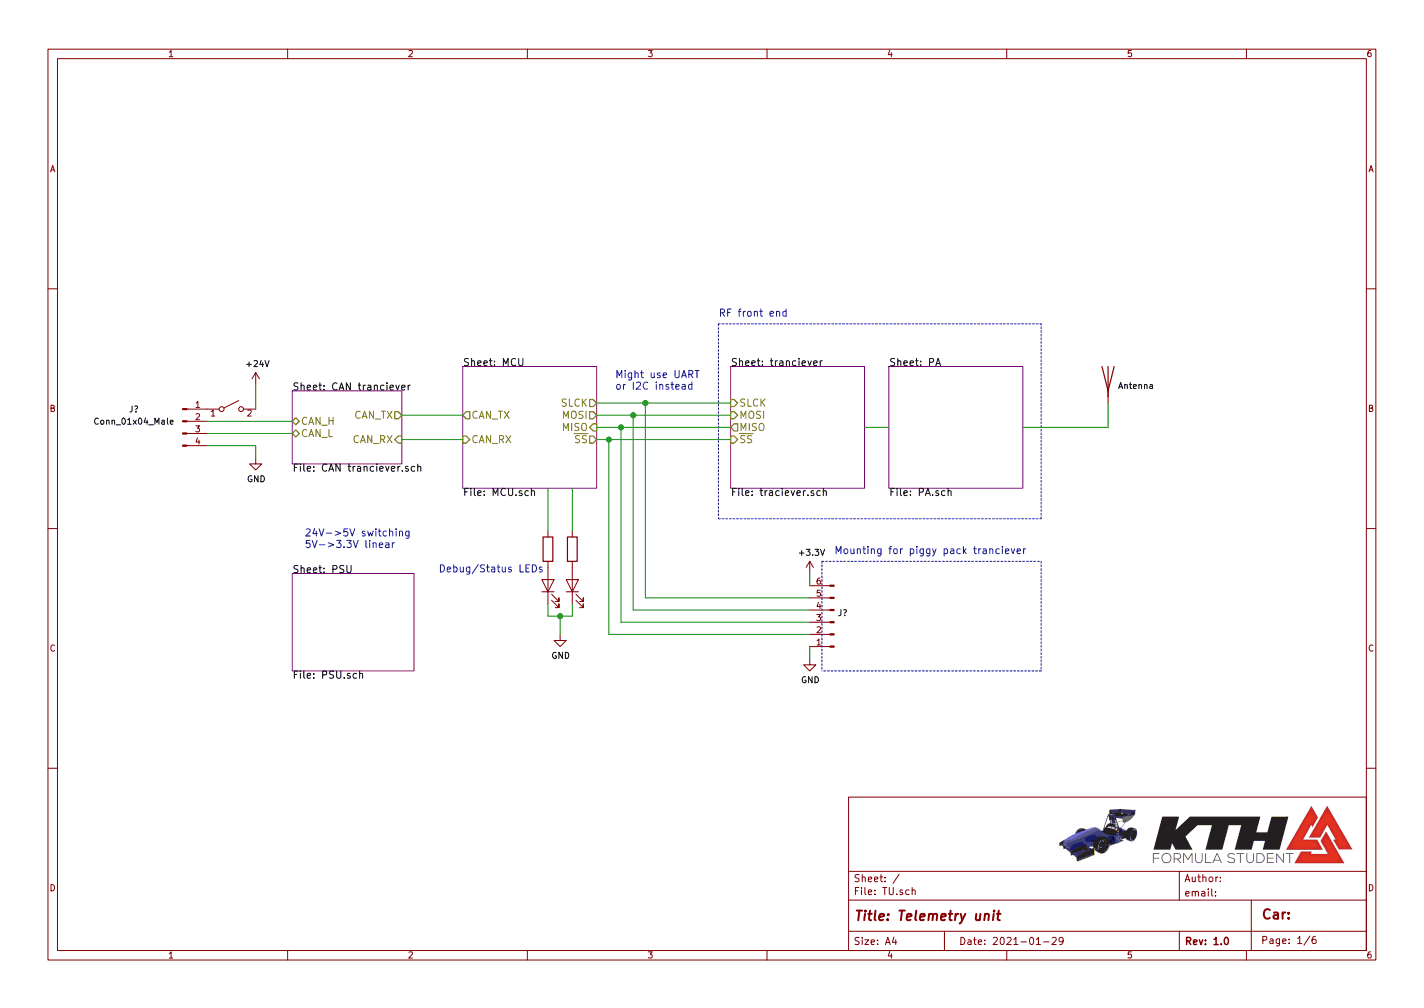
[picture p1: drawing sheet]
EESchema Schematic File Version 4
EELAYER 30 0
EELAYER END
$Descr A4 11693 8268
encoding utf-8
Sheet 1 6
Title "Telemetry unit"
Date "2021-01-29"
Rev "1.0"
Comp "KTHFS"
Comment1 ""
Comment2 ""
Comment3 ""
Comment4 ""
$EndDescr
Wire Wire Line
	9100 3500 9100 3300
$Comp
L Device:Antenna AE?
U 1 1
P 9100 3100
F 0 "AE?" H 9180 3089 50  0001 L CNN
F 1 "Antenna" H 9180 3043 50  0000 L CNN
F 2 "" H 9100 3100 50  0001 C CNN
F 3 "~" H 9100 3100 50  0001 C CNN
	1    9100 3100
	1    0    0    -1  
$EndComp
$Sheet
S 6000 3000 1100 1000
U 60144969
F0 "tranciever" 59
F1 "traciever.sch" 59
F2 "SLCK" I L 6000 3300 59 
F3 "MOSI" I L 6000 3400 59 
F4 "MISO" O L 6000 3500 59 
F5 "~SS" I L 6000 3600 59 
$EndSheet
$Sheet
S 7300 3000 1100 1000
U 60144AA2
F0 "PA" 59
F1 "PA.sch" 59
$EndSheet
$Sheet
S 3800 3000 1100 1000
U 60144E24
F0 "MCU" 59
F1 "MCU.sch" 59
F2 "SLCK" O R 4900 3300 59 
F3 "MOSI" O R 4900 3400 59 
F4 "MISO" I R 4900 3500 59 
F5 "~SS" O R 4900 3600 59 
F6 "CAN_TX" O L 3800 3400 59 
F7 "CAN_RX" I L 3800 3600 59 
$EndSheet
$Sheet
S 2400 3200 900  600 
U 601450C1
F0 "CAN tranciever" 59
F1 "CAN tranciever.sch" 59
F2 "CAN_H" B L 2400 3450 59 
F3 "CAN_L" B L 2400 3550 59 
F4 "CAN_TX" O R 3300 3400 59 
F5 "CAN_RX" I R 3300 3600 59 
$EndSheet
Wire Wire Line
	3300 3400 3800 3400
Wire Wire Line
	3300 3600 3800 3600
$Sheet
S 2400 4700 1000 800 
U 60145B96
F0 "PSU" 59
F1 "PSU.sch" 59
$EndSheet
$Comp
L Connector:Conn_01x04_Male J?
U 1 1
P 1500 3450
F 0 "J?" H 1100 3550 50  0000 C CNN
F 1 "Conn_01x04_Male" H 1100 3450 50  0000 C CNN
F 2 "" H 1500 3450 50  0001 C CNN
F 3 "~" H 1500 3450 50  0001 C CNN
	1    1500 3450
	1    0    0    -1  
$EndComp
$Comp
L Connector:Conn_01x06_Male J?
U 1 1
P 6850 5100
F 0 "J?" H 6822 5028 50  0000 R CNN
F 1 "Conn_01x06_Male" H 6822 5073 50  0001 R CNN
F 2 "" H 6850 5100 50  0001 C CNN
F 3 "~" H 6850 5100 50  0001 C CNN
	1    6850 5100
	-1   0    0    1   
$EndComp
Text Notes 6850 4550 0    59   ~ 0
Mounting for piggy pack tranciever
Wire Wire Line
	4900 3300 5300 3300
Connection ~ 5300 3300
Connection ~ 5200 3400
Wire Wire Line
	5200 3400 4900 3400
Connection ~ 5100 3500
Wire Wire Line
	5100 3500 4900 3500
Connection ~ 5000 3600
Wire Wire Line
	5000 3600 4900 3600
$Comp
L power:GND #PWR?
U 1 1
P 6650 5400
F 0 "#PWR?" H 6650 5150 50  0001 C CNN
F 1 "GND" H 6655 5227 50  0000 C CNN
F 2 "" H 6650 5400 50  0001 C CNN
F 3 "" H 6650 5400 50  0001 C CNN
	1    6650 5400
	1    0    0    -1  
$EndComp
$Comp
L power:+3.3V #PWR?
U 1 1
P 6650 4700
F 0 "#PWR?" H 6650 4550 50  0001 C CNN
F 1 "+3.3V" H 6665 4873 50  0000 C CNN
F 2 "" H 6650 4700 50  0001 C CNN
F 3 "" H 6650 4700 50  0001 C CNN
	1    6650 4700
	1    0    0    -1  
$EndComp
Wire Wire Line
	6650 4700 6650 4800
Wire Wire Line
	6650 5300 6650 5400
Wire Notes Line
	6750 4600 8550 4600
Wire Notes Line
	8550 4600 8550 5500
Wire Notes Line
	8550 5500 6750 5500
Wire Notes Line
	6750 4600 6750 5500
Wire Wire Line
	8400 3500 9100 3500
Wire Wire Line
	5300 3300 5300 4900
Wire Wire Line
	5300 4900 6650 4900
Wire Wire Line
	5200 3400 5200 5000
Wire Wire Line
	5200 5000 6650 5000
Wire Wire Line
	5100 3500 5100 5100
Wire Wire Line
	5100 5100 6650 5100
Wire Wire Line
	5000 5200 6650 5200
Wire Wire Line
	5000 3600 5000 5200
$Comp
L power:+24V #PWR?
U 1 1
P 2100 3150
F 0 "#PWR?" H 2100 3000 50  0001 C CNN
F 1 "+24V" H 2115 3323 50  0000 C CNN
F 2 "" H 2100 3150 50  0001 C CNN
F 3 "" H 2100 3150 50  0001 C CNN
	1    2100 3150
	1    0    0    -1  
$EndComp
Wire Wire Line
	2100 3650 2100 3750
$Comp
L power:GND #PWR?
U 1 1
P 2100 3750
F 0 "#PWR?" H 2100 3500 50  0001 C CNN
F 1 "GND" H 2105 3577 50  0000 C CNN
F 2 "" H 2100 3750 50  0001 C CNN
F 3 "" H 2100 3750 50  0001 C CNN
	1    2100 3750
	1    0    0    -1  
$EndComp
Text Notes 2500 4500 0    59   ~ 0
24V->5V switching \n5V->3.3V linear
Text Notes 3600 4700 0    59   ~ 0
Debug/Status LEDs
$Comp
L power:GND #PWR?
U 1 1
P 4600 5200
F 0 "#PWR?" H 4600 4950 50  0001 C CNN
F 1 "GND" H 4605 5027 50  0000 C CNN
F 2 "" H 4600 5200 50  0001 C CNN
F 3 "" H 4600 5200 50  0001 C CNN
	1    4600 5200
	1    0    0    -1  
$EndComp
$Comp
L Device:LED D?
U 1 1
P 4500 4800
F 0 "D?" V 4539 4683 50  0001 R CNN
F 1 "LED" V 4448 4683 50  0001 R CNN
F 2 "" H 4500 4800 50  0001 C CNN
F 3 "~" H 4500 4800 50  0001 C CNN
	1    4500 4800
	0    -1   -1   0   
$EndComp
$Comp
L Device:LED D?
U 1 1
P 4700 4800
F 0 "D?" V 4739 4683 50  0001 R CNN
F 1 "LED" V 4648 4683 50  0001 R CNN
F 2 "" H 4700 4800 50  0001 C CNN
F 3 "~" H 4700 4800 50  0001 C CNN
	1    4700 4800
	0    -1   -1   0   
$EndComp
$Comp
L Device:R R?
U 1 1
P 4500 4500
F 0 "R?" H 4570 4546 50  0001 L CNN
F 1 "R" H 4570 4455 50  0001 L CNN
F 2 "" V 4430 4500 50  0001 C CNN
F 3 "~" H 4500 4500 50  0001 C CNN
	1    4500 4500
	1    0    0    -1  
$EndComp
$Comp
L Device:R R?
U 1 1
P 4700 4500
F 0 "R?" H 4770 4546 50  0001 L CNN
F 1 "R" H 4770 4455 50  0001 L CNN
F 2 "" V 4630 4500 50  0001 C CNN
F 3 "~" H 4700 4500 50  0001 C CNN
	1    4700 4500
	1    0    0    -1  
$EndComp
Wire Wire Line
	4500 4950 4500 5050
Wire Wire Line
	4500 5050 4600 5050
Wire Wire Line
	4700 5050 4700 4950
Wire Wire Line
	4600 5050 4600 5200
Connection ~ 4600 5050
Wire Wire Line
	4600 5050 4700 5050
Wire Wire Line
	4700 4350 4700 4000
Wire Wire Line
	4500 4000 4500 4350
$Comp
L Switch:SW_DPST_x2 SW?
U 1 1
P 1900 3350
F 0 "SW?" H 1900 3585 50  0001 C CNN
F 1 "SW_DPST_x2" H 1900 3494 50  0001 C CNN
F 2 "" H 1900 3350 50  0000 C CNN
F 3 "~" H 1900 3350 50  0001 C CNN
	1    1900 3350
	1    0    0    -1  
$EndComp
Wire Wire Line
	2100 3150 2100 3350
Wire Wire Line
	2100 3650 1700 3650
Wire Wire Line
	1700 3450 2400 3450
Wire Wire Line
	1700 3550 2400 3550
Text Notes 5050 3200 0    59   ~ 0
Might use UART \nor I2C instead
Wire Wire Line
	7100 3500 7300 3500
Wire Wire Line
	5300 3300 6000 3300
Wire Wire Line
	5200 3400 6000 3400
Wire Wire Line
	5100 3500 6000 3500
Wire Wire Line
	5000 3600 6000 3600
Wire Notes Line
	5900 2650 5900 4250
Wire Notes Line
	5900 4250 8550 4250
Wire Notes Line
	8550 4250 8550 2650
Wire Notes Line
	5900 2650 8550 2650
Text Notes 5900 2600 0    59   ~ 0
RF front end\n
$EndSCHEMATC
